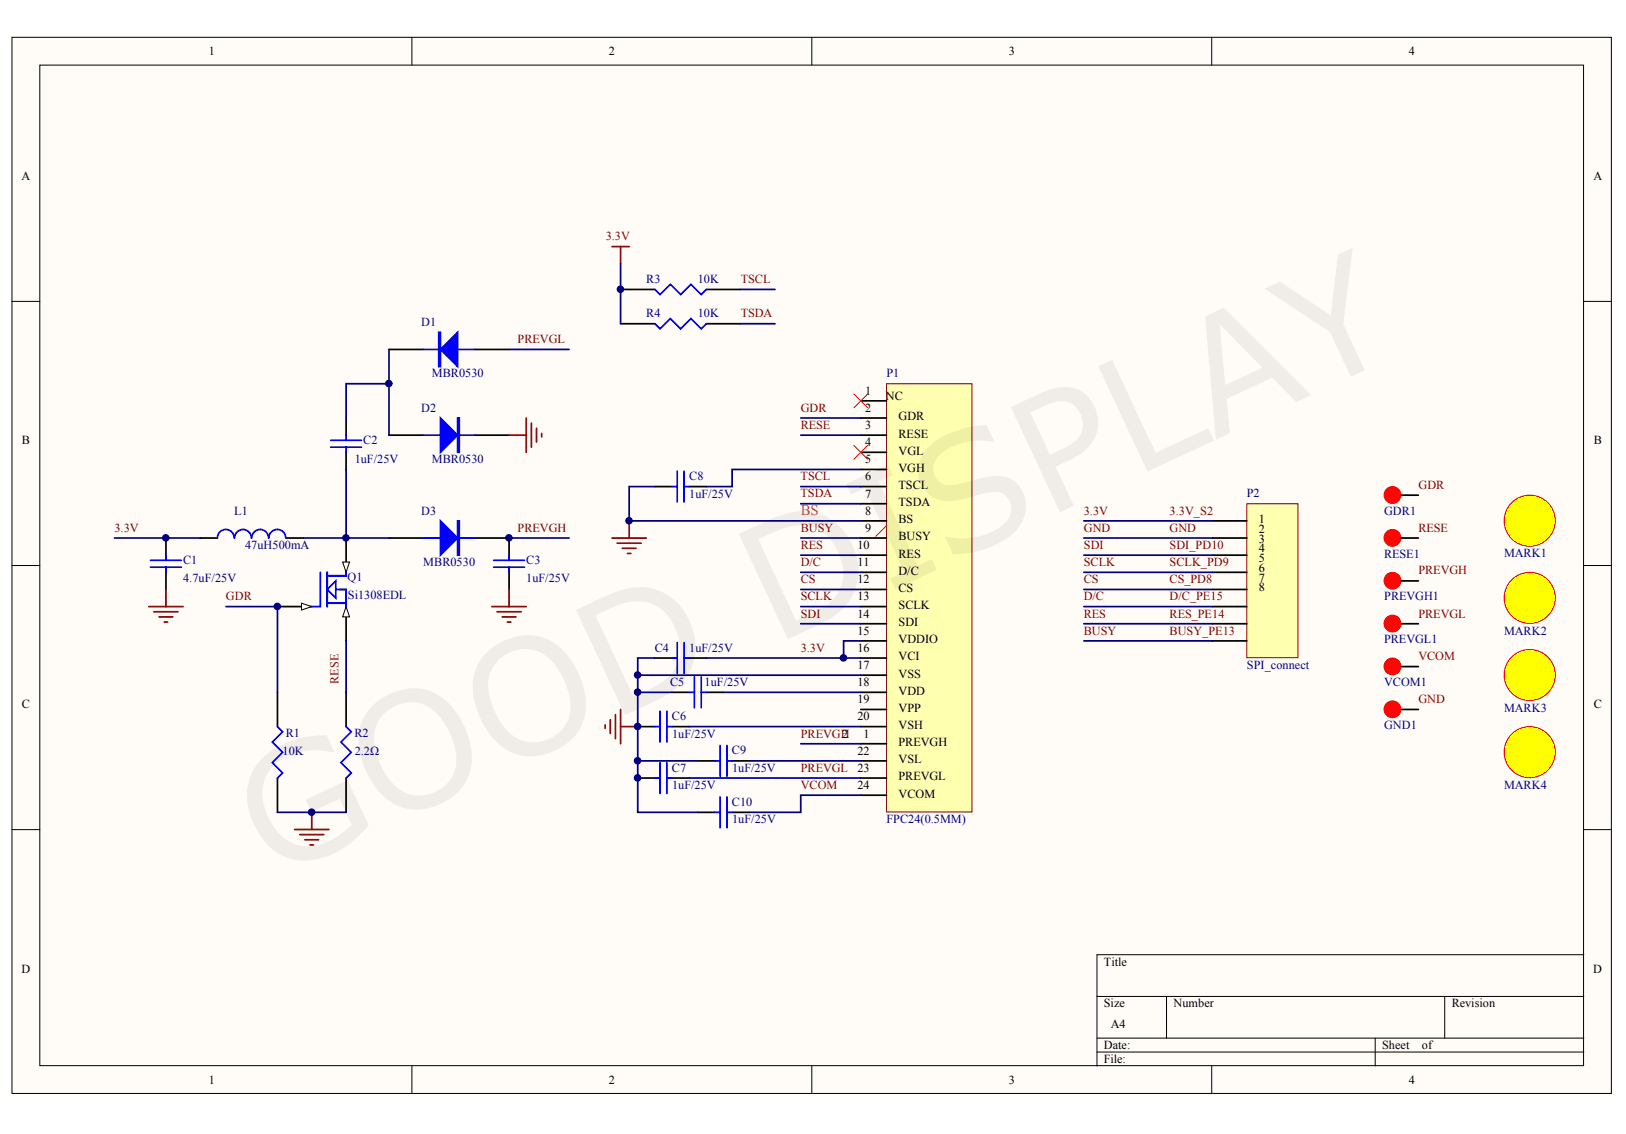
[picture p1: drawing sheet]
<svg xmlns="http://www.w3.org/2000/svg" width="287mm" height="200mm" viewBox="0 0 287 200" stroke-linecap="round" stroke-linejoin="round" font-family="sans-serif">
<g fill="#fffcf8" stroke="#000" stroke-width=".18">
<path d="M2.1 6.6h282.1v186.3h-282.1z"/>
<path d="M7 11.5h272.3v176.5h-272.3z"/>
</g>
<g fill="none" stroke="#000" stroke-width=".18">
<path d="M72.7 6.6v4.9M143.2 6.6v4.9M213.7 6.6v4.9M2.1 53.2h4.9M279.4 53.2h4.9M2.1 99.8h4.9M279.4 99.8h4.9M2.1 146.3h4.9M279.4 146.3h4.9M193.5 175.8h85.9M205.8 175.8v7.3M254.8 175.8v7.3"/>
<path d="M279.4 168.4h-85.9v19.6M72.7 188v4.9M143.2 188v4.9M193.5 183.1h85.9M193.5 185.6h85.9M213.7 188v4.9M242.6 183.1v4.9"/>
</g>
<path d="M29.3 94.9v3M29.3 101v3" fill="none" stroke="#000" stroke-width=".3"/>
<path d="M26.5 98.8h5.5M29.3 97.9v.9M26.5 100h5.5M29.3 100v1" fill="none" stroke="#00f" stroke-width=".3"/>
<path d="M156.4 67.7h15v75.5h-15z" fill="#ffffb0" stroke="#800000" stroke-width=".18"/>
<path d="M20.2 94.9h15.1" fill="none" stroke="#000080" stroke-width=".3"/>
<path d="M26.2 107h6.1M27.2 107.9h4.2M28.1 108.8h2.4M29 109.7h.6M29.3 104v3" fill="none" stroke="#800000" stroke-width=".3"/>
<g fill="#ff0" stroke="#f00" stroke-width=".18">
<circle cx="269.8" cy="91.8" r="4.5"/>
<circle cx="269.8" cy="105.5" r="4.5"/>
</g>
<path d="M247.2 94.9h3" fill="none" stroke="#000" stroke-width=".3"/>
<g fill="#ff0" stroke="#f00" stroke-width=".18">
<circle cx="269.8" cy="119.1" r="4.5"/>
<circle cx="269.8" cy="132.7" r="4.5"/>
</g>
<circle cx="29.2" cy="94.9" r=".57" fill="#000080" stroke="#000080" stroke-width=".18"/>
<text font-size="28.2" fill="#000080" x="47.7" y="155.3" transform="rotate(-25 47.7 155.3)">GOOD DISPLAY</text>
<text font-size="2.6" fill="#da2467" x="141.2" y="90.8">BS</text>
<g font-size="2.2">
<text x="36.9" y="9.8">1</text>
<text x="107.4" y="9.8">2</text>
<text x="177.9" y="9.8">3</text>
<text x="248.5" y="9.8">4</text>
<text x="3.8" y="31.8">A</text>
<text x="281.1" y="31.8">A</text>
<text x="152.6" y="69.6">1</text>
<text x="156.3" y="70.5">NC</text>
<text x="152.6" y="75.7">3</text>
<text x="152.6" y="72.6">2</text>
<text x="158.5" y="77.2">RESE</text>
<text x="158.5" y="74.1">GDR</text>
<text x="3.9" y="78.4">B</text>
<text x="152.6" y="81.7">5</text>
<text x="152.6" y="78.7">4</text>
<text x="158.5" y="83.2">VGH</text>
<text x="158.5" y="80.2">VGL</text>
<text x="281.1" y="78.4">B</text>
<text x="152.6" y="87.8">7</text>
<text x="152.6" y="84.7">6</text>
<text x="158.5" y="89.3">TSDA</text>
<text x="158.5" y="86.2">TSCL</text>
<text x="152.6" y="93.8">9</text>
<text x="152.6" y="90.8">8</text>
<text x="158.5" y="95.3">BUSY</text>
<text x="158.5" y="92.3">BS</text>
<text x="222" y="92.3">1</text>
<text x="222" y="94">2</text>
<text x="222" y="95.7">3</text>
<text x="151.2" y="99.9">11</text>
<text x="151.2" y="96.8">10</text>
<text x="158.5" y="101.4">D/C</text>
<text x="158.5" y="98.3">RES</text>
<text x="222" y="97.4">4</text>
<text x="222" y="99.2">5</text>
<text x="222" y="100.9">6</text>
<text x="151.2" y="105.9">13</text>
<text x="151.2" y="102.9">12</text>
<text x="158.5" y="107.4">SCLK</text>
<text x="158.5" y="104.4">CS</text>
<text x="222" y="102.6">7</text>
<text x="222" y="104.3">8</text>
<text x="151.2" y="111.9">15</text>
<text x="151.2" y="108.9">14</text>
<text x="158.5" y="113.5">VDDIO</text>
<text x="158.5" y="110.4">SDI</text>
<text x="151.2" y="118">17</text>
<text x="151.2" y="115">16</text>
<text x="158.5" y="119.5">VSS</text>
<text x="158.5" y="116.5">VCI</text>
<text x="3.9" y="125">C</text>
<text x="151.2" y="124">19</text>
<text x="151.2" y="121">18</text>
<text x="158.5" y="125.6">VPP</text>
<text x="158.5" y="122.5">VDD</text>
<text x="281.1" y="125">C</text>
<text x="148.5" y="130.1">2</text>
<text x="151.2" y="127.1">20</text>
<text x="152.3" y="130.1">1</text>
<text x="158.5" y="131.6">PREVGH</text>
<text x="158.5" y="128.6">VSH</text>
<text x="151.2" y="136.1">23</text>
<text x="151.2" y="133.1">22</text>
<text x="158.5" y="137.7">PREVGL</text>
<text x="158.5" y="134.6">VSL</text>
<text x="151.2" y="139.2">24</text>
<text x="158.5" y="140.7">VCOM</text>
<text x="3.8" y="171.6">D</text>
<text x="194.7" y="170.3">Title</text>
<text x="281" y="171.6">D</text>
<text x="194.7" y="177.7">Size</text>
<text x="207" y="177.7">Number</text>
<text x="256.1" y="177.7">Revision</text>
<text x="194.7" y="185">Date:</text>
<text x="195.9" y="181.4">A4</text>
<text x="243.8" y="185">Sheet</text>
<text x="250.8" y="185">of</text>
<text x="36.9" y="191.2">1</text>
<text x="107.4" y="191.2">2</text>
<text x="177.9" y="191.2">3</text>
<text x="194.7" y="187.5">File:</text>
<text x="248.5" y="191.2">4</text>
</g>
<g font-size="2.2" fill="#800000">
<text x="106.8" y="42.4">3.3V</text>
<text x="130.6" y="50">TSCL</text>
<text x="130.6" y="56">TSDA</text>
<text x="91.3" y="60.5">PREVGL</text>
<text x="141.2" y="72.6">GDR</text>
<text x="141.2" y="75.7">RESE</text>
<text x="141.2" y="84.7">TSCL</text>
<text x="141.2" y="87.7">TSDA</text>
<text x="250.2" y="86.2">GDR</text>
<text x="20.2" y="93.8">3.3V</text>
<text x="91.3" y="93.8">PREVGH</text>
<text x="141.2" y="93.8">BUSY</text>
<text x="191.2" y="90.8">3.3V</text>
<text x="191.2" y="93.8">GND</text>
<text x="206.3" y="90.8">3.3V_S2</text>
<text x="206.3" y="93.8">GND</text>
<text x="250.2" y="93.8">RESE</text>
<text x="141.2" y="96.8">RES</text>
<text x="141.2" y="99.9">D/C</text>
<text x="191.2" y="96.8">SDI</text>
<text x="191.2" y="99.8">SCLK</text>
<text x="206.3" y="96.8">SDI_PD10</text>
<text x="206.3" y="99.8">SCLK_PD9</text>
<text x="250.2" y="101.3">PREVGH</text>
<text x="39.9" y="105.9">GDR</text>
<text x="141.2" y="102.9">CS</text>
<text x="141.2" y="105.9">SCLK</text>
<text x="191.2" y="102.9">CS</text>
<text x="191.2" y="105.9">D/C</text>
<text x="206.3" y="102.9">CS_PD8</text>
<text x="206.3" y="105.9">D/C_PE15</text>
<text x="141.2" y="108.9">SDI</text>
<text x="191.2" y="108.9">RES</text>
<text x="191.2" y="111.9">BUSY</text>
<text x="206.3" y="108.9">RES_PE14</text>
<text x="206.3" y="111.9">BUSY_PE13</text>
<text x="250.2" y="108.9">PREVGL</text>
<text x="141.2" y="115">3.3V</text>
<text x="250.2" y="116.5">VCOM</text>
<text x="250.2" y="124">GND</text>
<text x="141.2" y="130.1">PREVGH</text>
<text x="141.2" y="136.1">PREVGL</text>
<text x="141.2" y="139.2">VCOM</text>
</g>
<g font-size="2.2" fill="#000080">
<text x="114" y="49.9">R3</text>
<text x="123.1" y="50">10K</text>
<text x="74.3" y="57.5">D1</text>
<text x="114" y="56">R4</text>
<text x="123.1" y="56">10K</text>
<text x="76.2" y="66.6">MBR0530</text>
<text x="156.4" y="66.5">P1</text>
<text x="74.3" y="72.6">D2</text>
<text x="62.6" y="81.7">1uF/25V</text>
<text x="64.1" y="78.4">C2</text>
<text x="76.2" y="81.7">MBR0530</text>
<text x="121.6" y="84.7">C8</text>
<text x="121.6" y="87.8">1uF/25V</text>
<text x="219.9" y="87.7">P2</text>
<text x="41.3" y="90.8">L1</text>
<text x="74.3" y="90.8">D3</text>
<text x="244.1" y="90.8">GDR1</text>
<text x="32.3" y="99.5">C1</text>
<text x="43.2" y="96.8">47uH500mA</text>
<text x="74.7" y="99.9">MBR0530</text>
<text x="92.8" y="99.5">C3</text>
<text x="244.1" y="98.3">RESE1</text>
<text x="265.3" y="98.3">MARK1</text>
<text x="32.3" y="102.6">4.7uF/25V</text>
<text x="61.3" y="102.5">Q1</text>
<text x="61.3" y="105.6">Si1308EDL</text>
<text x="92.8" y="102.6">1uF/25V</text>
<text x="244.1" y="105.9">PREVGH1</text>
<text x="244.1" y="113.5">PREVGL1</text>
<text x="265.3" y="111.9">MARK2</text>
<text x="115.5" y="115">C4</text>
<text x="121.6" y="115">1uF/25V</text>
<text x="219.9" y="118">SPI_connect</text>
<text x="118.2" y="121">C5</text>
<text x="124.3" y="121">1uF/25V</text>
<text x="244.1" y="121">VCOM1</text>
<text x="265.3" y="125.5">MARK3</text>
<text x="50.4" y="130">R1</text>
<text x="62.5" y="130">R2</text>
<text x="118.5" y="127">C6</text>
<text x="118.5" y="130.1">1uF/25V</text>
<text x="244.1" y="128.6">GND1</text>
<text x="49.8" y="133.1">10K</text>
<text x="62.6" y="133.1">2.2Ω</text>
<text x="118.5" y="136.1">C7</text>
<text x="129.1" y="133.1">C9</text>
<text x="129.1" y="136.1">1uF/25V</text>
<text x="118.5" y="139.2">1uF/25V</text>
<text x="129.1" y="142.2">C10</text>
<text x="265.3" y="139.1">MARK4</text>
<text x="129.1" y="145.2">1uF/25V</text>
<text x="156.4" y="145.2">FPC24(0.5MM)</text>
</g>
<text font-size="2.1" fill="#800000" x="59.7" y="120.6" transform="rotate(-90 59.7 120.6)">RESE</text>
</svg>
